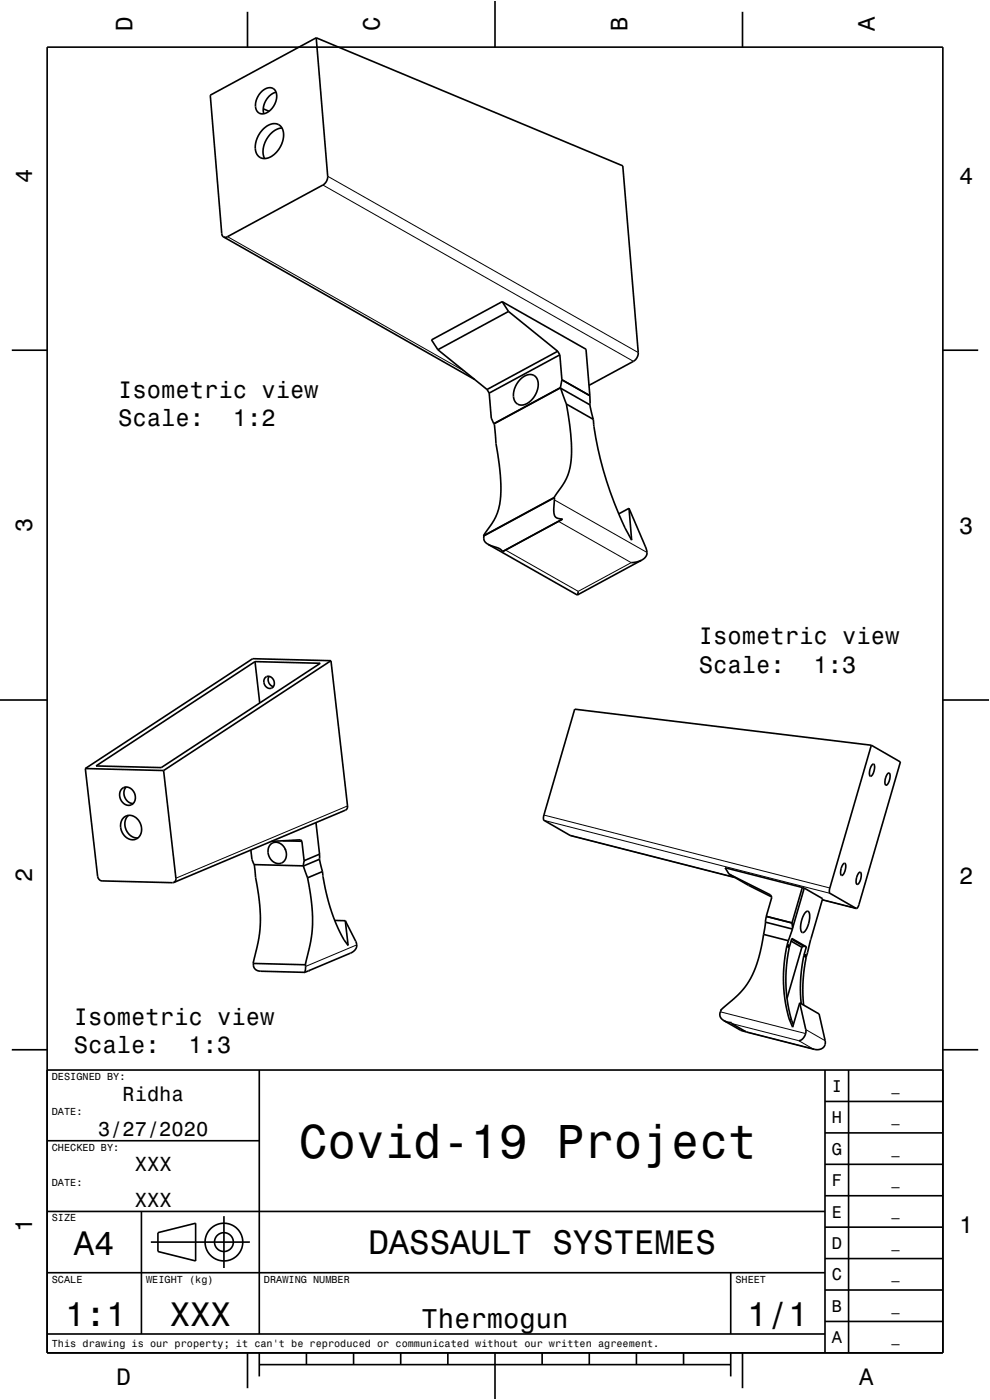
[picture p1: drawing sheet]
<svg xmlns="http://www.w3.org/2000/svg" width="210mm" height="297mm" viewBox="0 0 210 297" stroke-linecap="round" stroke-linejoin="round" font-family="sans-serif">
<g fill="none" stroke="#000" stroke-width=".35">
<path d="M10 10h190v277h-190zM52.5 2.5v7.5M55.5 19.5a1.81 1.81 0 0 1 3-.2 3.7 3.7 0 0 1-3.1 4.8 1.93 1.93 0 0 1-1.1-2.7l.5-1.2zM58.6 19.6a3.9 3.9 0 0 0-2.6 4.5M67.1 8l65 27.2 3.3 39.6a2.1 2.1 0 0 1-1 1.9l-9.5 5.1M67.1 8l2.4 29.4a2.1 2.1 0 0 1-1 1.9l-20.2 10.9-.6 .1h-.3M67.1 8l-22.5 12.2 2.4 29.4 .4 .7M105 0v10M157.5 2.5v7.5M55.8 27.4a2.61 2.61 0 0 1 3.7-.6 4.4 4.4 0 0 1-.8 5.5 2.79 2.79 0 0 1-3.8 .9 4 4 0 0 1 .3-5zM55.8 23.1l1.3 .5M59.8 27.2a5 5 0 0 0-3.7 6.4"/>
<path d="M47.4 50.3l53.3 30.2M2.5 74.3h7.5M92.9 74.2l10.4 8.4M106.5 64l-15 8.1 1.4 2.1M106.5 64l1.4 2.1M106.5 64l17.8 10.1 .8 9.8M107.9 66.1l10.4 8.4M107.9 66.1l-15 8.1M118.3 74.5l-15 8.1M118.3 74.5l.5 .8M118.8 75.3l.4 5.3M118.8 75.3l-15 8.1"/>
<path d="M200 74.3h7.5M103.3 82.6l.5 .8M103.8 83.4l.4 5.3 .5 1.2M104.7 89.9h.1M104.8 89.9l.4 4a39.5 39.5 0 0 1 .8 13.2 13.1 13.1 0 0 1-3 5.9l-.5 .7M110.3 80.6a2.26 2.26 0 0 1 3.5-.5 4.4 4.4 0 0 1-2.1 5.5 1.85 1.85 0 0 1-2.1 0 1.85 1.85 0 0 1-.7-2l.4-1.6zM118.9 82.2l-14.2 7.7M118.9 82.2v.1M118.9 82.4l1.2 3.3M118.9 82.4l6.2 3.5M118.9 82.3l-14.1 7.6M118.9 82.3v.1"/>
<path d="M119.2 80.6l-.3 1.6M119.2 80.6h.1M119.2 80.6l5.9 3.3M120.1 85.7a40.3 40.3 0 0 1 1 12.6 12.3 12.3 0 0 1-3.1 6.5l-.5 .8M120.1 85.7l5.8 3.3M125.1 85.9l.8 3.1M125.1 83.9v2M125.1 83.9h.1M125.9 89v1M125.9 90a73.6 73.6 0 0 0 8.1 24.6l-.6-6.8M125.9 90h.1M102.5 113.7h.1"/>
<path d="M102.6 113.7a1.51 1.51 0 0 0 .9 1.8M103.5 115.5l.5 .2a4.3 4.3 0 0 1 2.6 1.3M103.5 115.5l18.9 10.7M107.2 116.7l-.6 .3M117.5 105.6l-15 8.1M117.5 105.6h.1M117.6 105.6v.4a6.9 6.9 0 0 0 .1 3.5l.7 .5 .9 .1M117.6 105.6l-15 8.1M119.3 110.1l-.8 .5M119.3 110.1l-12.7 6.9M133.4 107.8l3.5 8.2a1.86 1.86 0 0 1-.8 2.8M133.4 107.8l-2.1 1.2"/>
<path d="M136.1 118.8l-1 .4-1.2 .2M136.1 118.8l-13.6 7.4M122.4 126.2h.1M122.7 125.5l-.2 .7M0 148.5h10M54.1 140.4l1 8.7M56.2 143.8a1.31 1.31 0 0 1 1.7 .2 1.31 1.31 0 0 1 0 1.8 1.31 1.31 0 0 1-1.6-.2 1.31 1.31 0 0 1-.2-1.7zM57.1 143.5a1.5 1.5 0 0 0 .9 2.2M70.2 140.2l3.5 30.8-.1 .6-.3 .3-36.4 15.3M70.2 140.2l-16.6-.5-35.5 23.3M70.2 140.2l-35.5 23.3M184.8 158.1l-8.9 30.8 .1 .6 5.6 3.2"/>
<path d="M184.8 158.1l-62.9-7.7-6.6 23.2 .1 .4 5.6 3.2M184.8 158.1l6.2 3.5-8.8 30.3-.3 .6-.3 .2M200 148.5h10M18.1 163l2.6 22.9 .3 .6 .6 .4 15.3 .3M18.1 163l16.6 .5M20.4 162.5l33.7-22.1 13.8 .3-33.7 22.1zM25.8 167.4a1.75 1.75 0 0 1 1.8-.2 1.75 1.75 0 0 1 1.1 1.5 1.59 1.59 0 0 1-.9 2.1 1.59 1.59 0 0 1-2.1-1 2.12 2.12 0 0 1 .1-2.4zM26.3 173.4a2.37 2.37 0 0 1 3.6 1.7 2.07 2.07 0 0 1-.3 2.3 2.07 2.07 0 0 1-2.3 .6 2.94 2.94 0 0 1-1-4.6zM26.8 167a2.18 2.18 0 0 0 1.4 3.5M27.3 173a2.86 2.86 0 0 0-.6 3 2.86 2.86 0 0 0 2.6 1.8M34.7 163.5l2.6 22.8-.1 .6-.3 .3M57.4 179.1a2.06 2.06 0 0 1 3.3 1.5 1.85 1.85 0 0 1-1 2.5 1.85 1.85 0 0 1-2.4-1l-.4-1.3a2.11 2.11 0 0 1 .5-1.7z"/>
<path d="M57.6 178.5h.3M57.8 178.4l.1 .1M60 178.4l4 .1M64 178.5l.5 4.1M64 178.5l-.2-.3-5.9 .3M67 174.5l.8 6.7M121 177.2h.1M121 177.2l34.9 9M185 162.2l.2-.1a1.09 1.09 0 0 1 .2 1.5 1.03 1.03 0 0 1-.8 1 2.58 2.58 0 0 1 .4-2.4zM188.3 164.1l.2-.1a1.09 1.09 0 0 1 .2 1.5 1.03 1.03 0 0 1-.8 1 2.58 2.58 0 0 1 .4-2.4zM53.2 180.3l.2 2 .5 1.1 10.4 .3M53.9 183.4l.3 2a41.6 41.6 0 0 1 .7 13.4l-1.2 5.6 11.1 .3"/>
<path d="M60.5 180.1l.1 .2M64.3 183.7l.9 2.5M64.3 183.7h.1M64.5 182.6l-.2 1.1M65.2 186.2a33 33 0 0 1 .6 14.1l-1 4.4M67.8 182.3l.6 2.6M67.8 182.3l-3.5 1.4M67.8 181.2v1.1M67.8 181.2l-3.3 1.4M68.4 184.9l-3.2 1.3M68.4 184.9l.1 1.1M68.5 186h.1"/>
<path d="M68.5 186a40.2 40.2 0 0 0 4.5 13.4l.8 1.2-.6-5.3M71 195.3h2.2M73.2 195.3l2.3 4.4a1.73 1.73 0 0 1-1.2 2.5l-8.7 3.7M154.6 185.4l8.9 4.5 .2 .5-1.2 4M154.6 185.4l4.1 2.4 5 2.5M154.6 185.4l-.8-1.3 16.4 4.2M162 198.2a23.3 23.3 0 0 1-4.3 11.6l-1.3 1.4-3.5 3.1M162 198.2l5.2 1.4M162.4 195.6l-.4 2.6M162.4 195.6l5.7 1.5M162.5 194.4l-.1 1.2M162.5 194.4l5.5 1.4"/>
<path d="M167.2 199.6l-.2 .8M167.8 199.6l2.3 1.4M167.9 199.2l2.6 1.5M168 195.8h.1M168 195.8l.1 1.1M168.1 197.1l-.9 2.5M168.1 196.9v.2M170.2 188.3l-2.2 7.5M170.2 188.3l.4 .1M170.6 188.4l3.9 2.3-2.6 8.6-.8 3.5M170.6 188.4l-2.5 8.5M170.9 193.5a.48 .48 0 0 1 .6-.1 .48 .48 0 0 1 .2 .6 4.7 4.7 0 0 1-1.3 3.8 .58 .58 0 0 1-.6-.8 5.6 5.6 0 0 1 1.1-3.5z"/>
<path d="M174.4 190.9l7.2 1.8M178.9 183.3l.2-.2a1.08 1.08 0 0 1 .2 1.5 1.03 1.03 0 0 1-.8 1.1l-.2-.4 .1-.9zM181.6 192.7h.1M182.2 185.2l.2-.2a1.08 1.08 0 0 1 .2 1.5 1.03 1.03 0 0 1-.9 1.1l-.1-.4 .1-.9zM53.7 204.4a1.44 1.44 0 0 0 1.6 1.6l9.4 .3M64.8 204.7l-.1 1.6M65.6 205.9l-.9 .4M65.6 205.9h-.1M152.9 214.3h.1a1.47 1.47 0 0 0 .6 2.2M152.9 214.3h.1M153.6 216.5l.7 .3 .9 .1v.2l3.2 1.8 14.3 3.7M153.6 216.5l3.4 2 1.2 .4"/>
<path d="M166.9 200.7a31.9 31.9 0 0 0 .5 15.5M166.9 200.7l.5 .3M166.9 200.7h.1M166.9 200.6l.5 .3M166.9 200.6v.1M167 200.4l.5 .3M167 200.4h.1M167 200.4l-.1 .2M167.4 216.2l.5 .3M167.4 201h.1M167.4 201a31.7 31.7 0 0 0 .5 15.5M167.4 200.9v.1"/>
<path d="M167.5 200.7l-.1 .2M167.5 200.7l.5-1.6 3.1 1.8M167.9 216.5l.4 .9M169.6 212.7l1.3 5.7a2.07 2.07 0 0 1-1.5 2.4M169.6 212.7l4.2 2.4 1.2 5.7a1.65 1.65 0 0 1-.6 1.6 1.65 1.65 0 0 1-1.7 .2M169.6 212.7l-1.5 5.2-.7-1.7M170.1 201l-3.2 10.8M170.5 200.7l.6 .2M170.5 200.7l-.4 .3M170.5 202.8a33.3 33.3 0 0 0-.6 10.1M170.5 202.8l.5 .3M170.5 202.7l.5 .3"/>
<path d="M170.5 202.7v.1M170.6 202.5l.5 .2M170.6 202.5h.1M170.6 202.5l-.1 .2M170.6 202.5l.5 .3M171 203.1a33.3 33.3 0 0 0-.5 10.1M171 203.1h.1M171 203v.1M171.1 200.9l-.5 1.6M171.1 202.7v.1M171.1 202.7l-.1 .3M2.5 222.7h7.5"/>
<path d="M10 227h190M55 227v56M172.5 222.5l.2 .1M175 233.7h25M175 227v60M180 227v60M200 222.7h7.5M10 257h165M10 242h45M30 257v26M47.5 258v11M175 253.7h25"/>
<path d="M175 247h25M175 240.3h25M10 270h165M32 263.5h21M33.5 261.5l8-2v8l-8-2zM155 270v13M175 273.7h25M175 267h25M175 260.3h25M10 283h165M52.5 287v7.5M55 289.5h100"/>
<path d="M55 287v5M65 287v2.5M75 287v2.5M85 287v2.5M95 287v2.5M105 287v10M115 287v2.5M125 287v2.5M135 287v2.5M145 287v2.5M155 287v5M157.5 287v7.5"/>
<path d="M175 280.3h25"/>
<circle cx="47.5" cy="263.5" r="4"/>
<circle cx="47.5" cy="263.5" r="2"/>
</g>
<g fill="none" stroke="#000" stroke-width=".21">
<path d="M68.5 39.3l65.9 37.4M69.5 37.4l65.9 37.4M48.3 50.2l50.2 28.5M117.6 106l19.6 11.2M118.5 110.6l15.4 8.8-11.2 6.1-15.5-8.8M73.7 171l-36.4 15.3M115.4 172.9l60.6 15.5M115.4 174l60.7 15.5M121 177.2l34.9 8.9M174.4 190.9l7.2 1.8M75.7 200.5l-10.9 4.5M152.8 214.7l18.1 4.6"/>
<path d="M155.2 217.1l14.2 3.7 3.1 1.7-14.2-3.6M170.9 218.4l4.1 2.4"/>
</g>
<path d="M0 0h210v297h-210" fill="none" stroke="#fff" stroke-width=".21"/>
<text font-size="10.1" x="63.4" y="245.7">Covid-19 Project</text>
<g font-size="7.2">
<text x="15.7" y="266.3">A4</text>
<text x="78.1" y="266.1">DASSAULT SYSTEMES</text>
<text x="13.8" y="281.3">1:1</text>
<text x="36" y="281.3">XXX</text>
<text x="158.5" y="281.3">1/1</text>
</g>
<text font-size="5.8" x="89.4" y="281.6">Thermogun</text>
<g font-size="5">
<text x="28.1" y="6.5" transform="rotate(-90 28.1 6.5)">D</text>
<text x="80.6" y="6.5" transform="rotate(-90 80.6 6.5)">C</text>
<text x="133.1" y="6.5" transform="rotate(-90 133.1 6.5)">B</text>
<text x="185.6" y="6.5" transform="rotate(-90 185.6 6.5)">A</text>
<text x="6.8" y="38.7" transform="rotate(-90 6.8 38.7)">4</text>
<text x="203.5" y="39">4</text>
<text x="25.1" y="84.4">Isometric view</text>
<text x="25.1" y="90.4">Scale:</text>
<text x="49.4" y="90.4">1:2</text>
<text x="6.8" y="112.9" transform="rotate(-90 6.8 112.9)">3</text>
<text x="203.5" y="113.2">3</text>
<text x="148.3" y="136.7">Isometric view</text>
<text x="148.3" y="142.7">Scale:</text>
<text x="172.5" y="142.7">1:3</text>
<text x="6.8" y="187.1" transform="rotate(-90 6.8 187.1)">2</text>
<text x="203.5" y="187.4">2</text>
<text x="15.7" y="217.4">Isometric view</text>
<text x="15.7" y="223.4">Scale:</text>
<text x="40" y="223.4">1:3</text>
<text x="6.8" y="261.3" transform="rotate(-90 6.8 261.3)">1</text>
<text x="203.5" y="261.6">1</text>
<text x="24.7" y="293.8">D</text>
<text x="182.2" y="293.8">A</text>
</g>
<g font-size="4.3">
<text x="26" y="233.5">Ridha</text>
<text x="20.8" y="241">3/27/2020</text>
<text x="28.6" y="248.5">XXX</text>
<text x="28.6" y="256">XXX</text>
</g>
<g font-size="3.6">
<text x="176.4" y="231.6">I</text>
<text x="176.4" y="238.3">H</text>
<text x="176.4" y="245">G</text>
<text x="176.4" y="251.6">F</text>
<text x="176.4" y="258.3">E</text>
<text x="176.4" y="265">D</text>
<text x="176.4" y="271.6">C</text>
<text x="176.4" y="278.3">B</text>
<text x="176.4" y="285">A</text>
</g>
<g font-size="2.9">
<text x="189.1" y="231.4">_</text>
<text x="189.1" y="238">_</text>
<text x="189.1" y="244.7">_</text>
<text x="189.1" y="251.4">_</text>
<text x="189.1" y="258">_</text>
<text x="189.1" y="264.7">_</text>
<text x="189.1" y="271.4">_</text>
<text x="189.1" y="278">_</text>
<text x="189.1" y="284.7">_</text>
</g>
<g font-size="2.2">
<text x="11" y="229.1">DESIGNED BY:</text>
<text x="11" y="236.6">DATE:</text>
<text x="11" y="244.1">CHECKED BY:</text>
<text x="11" y="251.6">DATE:</text>
<text x="11" y="259.1">SIZE</text>
<text x="11" y="272.1">SCALE</text>
<text x="31" y="272.1">WEIGHT (kg)</text>
<text x="56" y="272.1">DRAWING NUMBER</text>
<text x="156" y="272.1">SHEET</text>
<text x="11" y="285.8">This drawing is our property; it can't be reproduced or communicated without our written agreement.</text>
</g>
</svg>
